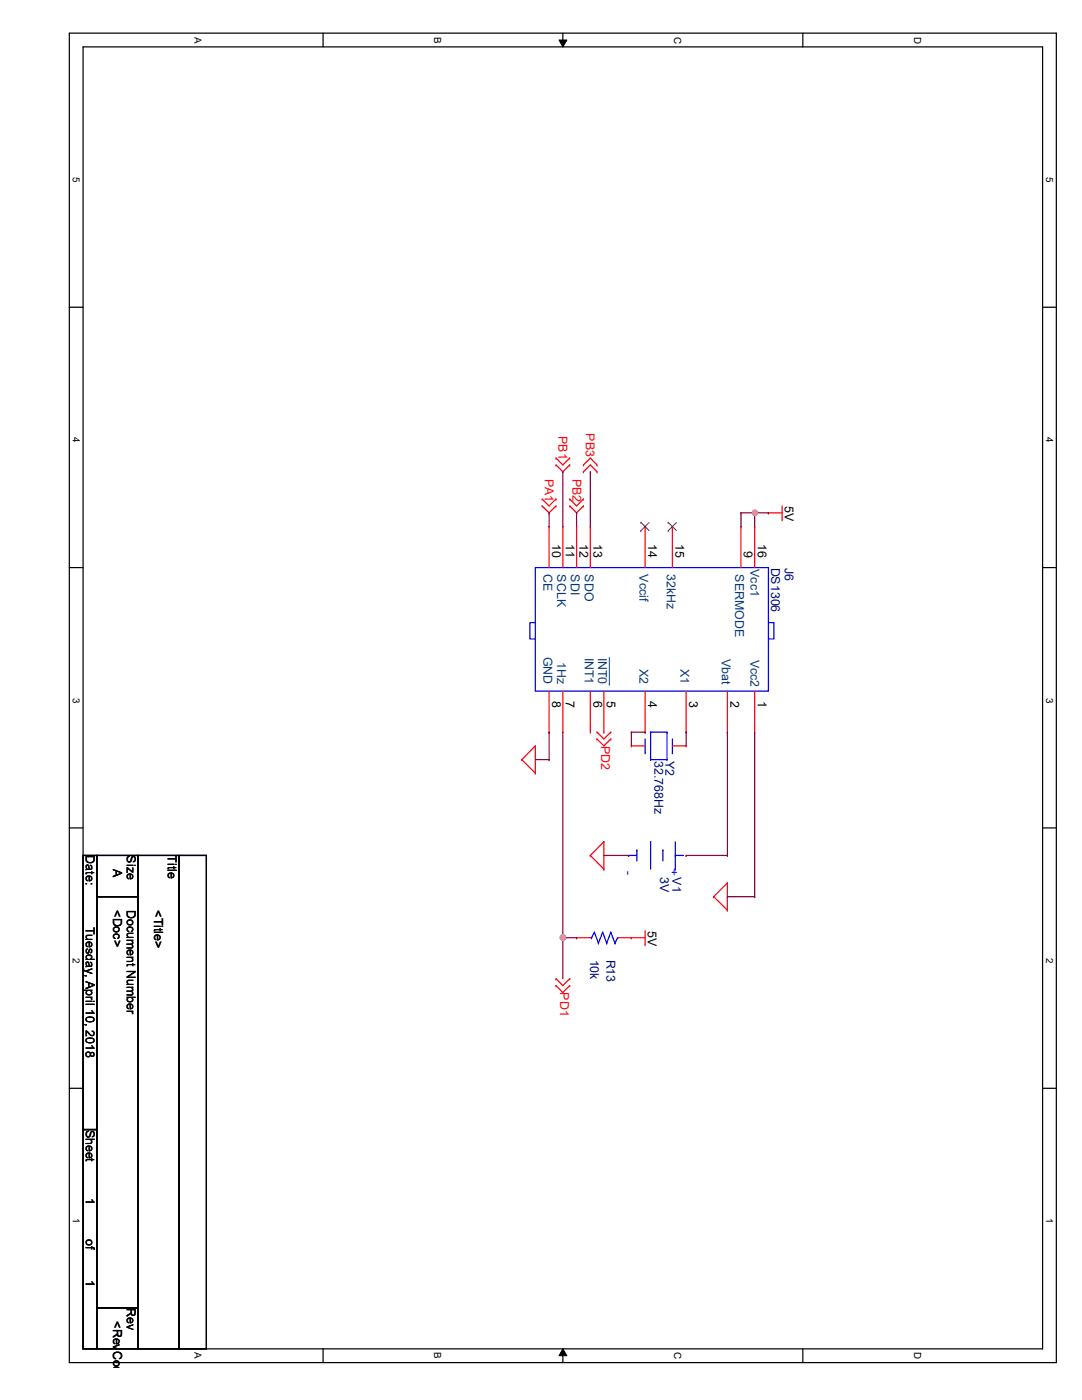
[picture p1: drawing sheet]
<svg xmlns="http://www.w3.org/2000/svg" width="216mm" height="279mm" viewBox="0 0 216 279" stroke-linecap="round" stroke-linejoin="round" font-family="sans-serif">
<path d="M13.8 6.6h197v265.3h-197zM16.6 9.4h191.4v259.8h-191.4z" fill="none" stroke="#000" stroke-width=".24"/>
<g fill="#fff">
<path d="M208.4 35.3h2.1v1.1h-2.1z"/>
<path d="M14.2 35.3h2.1v1.1h-2.1z"/>
</g>
<path d="M13.8 61.3h2.8M208 61.3h2.8" fill="none" stroke="#000" stroke-width=".24"/>
<g fill="#fff">
<path d="M208.4 87.3h2.1v1h-2.1z"/>
<path d="M14.2 87.3h2.1v1h-2.1z"/>
</g>
<path d="M13.8 113.3h2.8M208 113.3h2.8" fill="none" stroke="#000" stroke-width=".24"/>
<g fill="#fff">
<path d="M208.4 139.3h2.1v1h-2.1z"/>
<path d="M14.2 139.3h2.1v1h-2.1z"/>
</g>
<path d="M13.8 165.2h2.8M208 165.2h2.8" fill="none" stroke="#000" stroke-width=".24"/>
<g fill="#fff">
<path d="M208.4 191.2h2.1v1.1h-2.1z"/>
<path d="M14.2 191.2h2.1v1.1h-2.1z"/>
</g>
<path d="M13.8 217.2h2.8M208 217.2h2.8" fill="none" stroke="#000" stroke-width=".24"/>
<g fill="#fff">
<path d="M208.4 243.2h2.1v1h-2.1z"/>
<path d="M14.2 243.2h2.1v1h-2.1z"/>
<path d="M182 7.3h2.1v1.4h-2.1z"/>
<path d="M182 269.9h2.1v1.4h-2.1z"/>
<path d="M134.1 7.3h2.2v1.4h-2.2z"/>
<path d="M134.1 269.9h2.2v1.4h-2.2z"/>
</g>
<path d="M160.2 6.6v2.8M160.2 269.2v2.7" fill="none" stroke="#000" stroke-width=".24"/>
<g fill="#fff">
<path d="M86.2 7.3h2.2v1.3h-2.2z"/>
<path d="M86.2 269.9h2.2v1.2h-2.2z"/>
</g>
<path d="M112.3 6.6v2.8M112.3 269.2v2.7" fill="none" stroke="#000" stroke-width=".24"/>
<path d="M111.5 8h1.6l-.8 1.4zM112.3 269.2l.8 1.4h-1.6z" fill="#000" stroke="#000" stroke-width=".2"/>
<g fill="#fff">
<path d="M38.4 7.3h2.1v1.3h-2.1z"/>
<path d="M38.4 269.9h2.1v1.2h-2.1z"/>
</g>
<path d="M64.5 6.6v2.8M16.6 170.7h2.7v54.7h-2.7zM19.3 170.7h8.2v8.3h-8.2zM19.3 179h8.2v82h-8.2zM27.5 170.7h8.2v98.5h-8.2zM35.7 170.7h5.5v98.5h-5.5zM16.6 225.4h2.7v43.8h-2.7zM19.3 261h8.2v8.2h-8.2zM64.5 269.2v2.7" fill="none" stroke="#000" stroke-width=".24"/>
<g fill="none" stroke="#f00" stroke-width=".24">
<path d="M108.2 99.6h.1M108.2 99.6l1.4 1.4 1.3-1.4M110.9 99.6h.1M110.9 92.8h.1M110.9 91.4h.1M110.9 92.8l1.4 1.4 1.4-1.4M110.9 91.4l1.4 1.4 1.4-1.4M113.7 92.8h.1M113.7 91.4h.1M113.7 99.6h.1M113.7 99.6l1.4 1.4 1.3-1.4M116.4 99.6h.1"/>
<path d="M116.4 92.8h.1M116.4 94.2h.1M116.4 92.8l1.4-1.4 1.3 1.4M116.4 94.2l1.4-1.4 1.3 1.4M119.1 92.8h.1M119.1 94.2h.1M108.2 101h.1M108.2 101l1.4 1.3 1.3-1.3M109.6 105.1h.1M109.6 105.1v8.2M110.9 101h.1M112.3 105.1h.1"/>
<path d="M112.3 105.1v8.2M113.7 101h.1M113.7 101l1.4 1.3 1.3-1.3M115.1 105.1h.1M115.1 105.1v8.2M116.4 101h.1M117.8 105.1h.1M117.8 105.1v8.2M128.7 105.1h.1M128.7 105.1v8.2M134.2 105.1h.1M134.2 105.1v8.2"/>
<path d="M147.8 105.1h.1M147.8 105.1v8.2M150.6 105.1h.1M150.6 105.1v8.2M153.3 102.3h.1M153.3 102.3h2.8M156.1 103.7h.1M156.1 101v2.7M109.6 137.9v8.2M112.3 137.9v8.2M117.8 137.9v8.2M120.5 137.9v8.2"/>
<path d="M128.7 137.9v8.2M136.9 137.9v8.2M145.1 137.9v8.2M150.6 137.9v8.2M104.1 151.6h.1M104.1 151.6l2.7 2.7M106.8 154.3h.1M106.8 148.9h.1M106.8 148.9v5.4M106.8 148.9l-2.7 2.7M109.6 146.1h.1M112.3 146.1h.1"/>
<path d="M117.8 146.1h.1M119.1 147.5h.1M119.1 146.1h.1M119.1 147.5l1.4 1.4 1.4-1.4M119.1 146.1l1.4 1.4 1.4-1.4M120.5 146.1h.1M121.9 147.5h.1M121.9 146.1h.1M126 148.9h.1M126 148.9h2.7M128.7 146.1h.1M134.2 148.9h2.7"/>
<path d="M136.9 146.1h.1M136.9 148.9h.1M145.1 146.1h.1M150.6 146.1h.1M117.8 170.7h.1M117.8 170.7l2.7 2.8M120.5 173.5h.1M120.5 168h.1M120.5 168v5.5M120.5 168l-2.7 2.7M125.4 170.7h.1M136.9 170.7h.1"/>
<path d="M142.4 179h.1M142.4 179l2.7 2.7M145.1 176.2h.1M145.1 176.2v5.5M145.1 176.2l-2.7 2.8M110.9 196.7h.1M110.9 195.3h.1M110.9 196.7l1.4 1.4 1.4-1.4M110.9 195.3l1.4 1.4 1.4-1.4M113.7 196.7h.1M113.7 195.3h.1M115.1 187.1h.1"/>
<path d="M115.1 187.1h2.7M123.2 187.1h5.5M126 187.1h.1M128.7 188.5h.1M128.7 185.8v2.7M145.1 181.7h.1"/>
</g>
<g fill="none" stroke="#00f" stroke-width=".24">
<path d="M106.8 113.3h46.5v24.6h-46.5zM106.8 124.2h-1.1v3.3h1.1M153.3 124.2h1.1v3.3h-1.1M128.7 150.2h.1M128.7 147.5v2.7M129.8 151.6h.1M129.8 146.1h.1M129.8 146.1v5.5M129.8 151.6h3.3M129.8 146.1h3.3M133.1 151.6h.1M133.1 146.1h.1"/>
<path d="M133.1 146.1v5.5M134.2 150.2h.1M134.2 147.5v2.7M125.4 170.7h.1M125.4 170.7h1.7M127.1 169.6h.1M127.1 169.6v2.2M129.8 168h.1M129.8 168v5.5M132.3 169.6h.1M132.3 169.6v2.2M134.7 173.5h.1"/>
<path d="M134.7 170.7h.1M134.7 168v5.5M134.7 170.7h1.7M117.8 187.1h.2M118 187.1h.1M118.6 186.1h.1M118.6 186.1l-.6 1M118.6 186.1l.8 2.1M119.4 188.2h.1M120.3 186.1h.1M120.3 186.1l-.9 2.1M120.3 186.1l.8 2.1"/>
<path d="M121.1 188.2h.1M121.9 186.1h.1M121.9 186.1l-.8 2.1M121.9 186.1l.8 2.1M122.7 188.2h.1M123.2 187.1h.1M123.2 187.1l-.5 1.1"/>
</g>
<path d="M127.9 105.9h.1M127.9 104.2h.1M127.9 104.2l1.6 1.7M129.5 104.3l-1.6 1.6M133.3 105.9h.1M133.3 104.2h.1M133.3 104.2l1.7 1.7M135 104.3l-1.7 1.6" fill="none" stroke="#804000" stroke-width=".2"/>
<path d="M121.6 136.6h.1M121.6 131.2v5.4" fill="none" stroke="#004080" stroke-width=".2"/>
<g fill="none" stroke="#800040" stroke-width=".24">
<path d="M112.3 94.2h.1M112.3 94.2v10.9M117.8 94.2h.1M117.8 94.2v10.9M109.6 102.3h.1M109.6 102.3v2.8M115.1 102.3h.1M115.1 102.3v2.8M147.8 102.3h.1M147.8 102.3h5.5M147.8 102.3v2.8M150.6 102.3h.1"/>
<path d="M150.6 102.3v2.8M153.3 102.3h.1M106.8 151.6h2.8M109.6 151.6h.1M109.6 146.1h.1M109.6 146.1v5.5M112.3 146.1v49.2M126 146.1h.1M126 146.1v2.8M126 146.1h2.7M128.7 146.1h.1M136.9 146.1h.1"/>
<path d="M136.9 146.1v2.8M145.1 146.1h.1M145.1 146.1v24.6M150.6 146.1v32.9M120.5 170.7h4.9M125.4 170.7h.1M136.9 170.7h8.2M145.1 170.7h.1M145.1 179h.1M145.1 179h5.5M150.6 179h.1M112.3 187.1h.1"/>
<path d="M112.3 187.1h2.8M115.1 187.1h.1"/>
</g>
<g fill="#f0f" stroke="#f0f" stroke-width=".24">
<circle cx="150.6" cy="102.3" r=".52"/>
<circle cx="112.3" cy="187.1" r=".54"/>
</g>
<g font-size="2.5" fill="#f00">
<text x="111.5" y="87.1" transform="rotate(90 111.5 87.1)">PB1</text>
<text x="116.9" y="86.5" transform="rotate(90 116.9 86.5)">PB3</text>
<text x="108.7" y="95.5" transform="rotate(90 108.7 95.5)">PA1</text>
<text x="114.2" y="95.5" transform="rotate(90 114.2 95.5)">PB2</text>
<text x="119.9" y="148.9" transform="rotate(90 119.9 148.9)">PD2</text>
<text x="111.7" y="198.1" transform="rotate(90 111.7 198.1)">PD1</text>
</g>
<g font-size="2.5">
<text x="156.6" y="101" transform="rotate(90 156.6 101)">5V</text>
<text x="110.2" y="108.6" transform="rotate(90 110.2 108.6)">10</text>
<text x="112.9" y="108.6" transform="rotate(90 112.9 108.6)">11</text>
<text x="115.7" y="108.6" transform="rotate(90 115.7 108.6)">12</text>
<text x="118.4" y="108.6" transform="rotate(90 118.4 108.6)">13</text>
<text x="129.3" y="108.6" transform="rotate(90 129.3 108.6)">14</text>
<text x="134.8" y="108.6" transform="rotate(90 134.8 108.6)">15</text>
<text x="148.5" y="110" transform="rotate(90 148.5 110)">9</text>
<text x="151.2" y="108.6" transform="rotate(90 151.2 108.6)">16</text>
<text x="110.2" y="139.8" transform="rotate(90 110.2 139.8)">8</text>
<text x="112.9" y="139.8" transform="rotate(90 112.9 139.8)">7</text>
<text x="118.4" y="139.8" transform="rotate(90 118.4 139.8)">6</text>
<text x="121.1" y="139.8" transform="rotate(90 121.1 139.8)">5</text>
<text x="129.3" y="139.8" transform="rotate(90 129.3 139.8)">4</text>
<text x="137.5" y="139.8" transform="rotate(90 137.5 139.8)">3</text>
<text x="145.8" y="139.8" transform="rotate(90 145.8 139.8)">2</text>
<text x="151.2" y="139.8" transform="rotate(90 151.2 139.8)">1</text>
<text x="17.1" y="170.7" transform="rotate(90 17.1 170.7)">Date:</text>
<text x="22.5" y="173.5" transform="rotate(90 22.5 173.5)">A</text>
<text x="25.3" y="170.7" transform="rotate(90 25.3 170.7)">Size</text>
<text x="33.5" y="170.7" transform="rotate(90 33.5 170.7)">Title</text>
<text x="17.1" y="185" transform="rotate(90 17.1 185)">Tuesday, April 10, 2018</text>
<text x="22.5" y="181.7" transform="rotate(90 22.5 181.7)">&lt;Doc&gt;</text>
<text x="25.3" y="181.7" transform="rotate(90 25.3 181.7)">Document Number</text>
<text x="30.8" y="181.7" transform="rotate(90 30.8 181.7)">&lt;Title&gt;</text>
<text x="129.3" y="185.8" transform="rotate(90 129.3 185.8)">5V</text>
<text x="17.1" y="225.4" transform="rotate(90 17.1 225.4)">Sheet</text>
<text x="17.1" y="239.1" transform="rotate(90 17.1 239.1)">1</text>
<text x="17.1" y="247.3" transform="rotate(90 17.1 247.3)">of</text>
<text x="17.1" y="255.5" transform="rotate(90 17.1 255.5)">1</text>
<text x="22.5" y="263.7" transform="rotate(90 22.5 263.7)">&lt;RevCode&gt;</text>
<text x="25.3" y="261" transform="rotate(90 25.3 261)">Rev</text>
</g>
<g font-size="2.5" fill="#004080">
<text x="149.7" y="113.6" transform="rotate(90 149.7 113.6)">Vcc1</text>
<text x="108.4" y="114.6" transform="rotate(90 108.4 114.6)">CE</text>
<text x="111.2" y="114.6" transform="rotate(90 111.2 114.6)">SCLK</text>
<text x="113.9" y="114.6" transform="rotate(90 113.9 114.6)">SDI</text>
<text x="116.7" y="114.6" transform="rotate(90 116.7 114.6)">SDO</text>
<text x="127.6" y="114.6" transform="rotate(90 127.6 114.6)">Vccif</text>
<text x="133" y="114.6" transform="rotate(90 133 114.6)">32kHz</text>
<text x="146.7" y="114.6" transform="rotate(90 146.7 114.6)">SERMODE</text>
<text x="108.4" y="131.1" transform="rotate(90 108.4 131.1)">GND</text>
<text x="116.7" y="131.2" transform="rotate(90 116.7 131.2)">INT1</text>
<text x="119.4" y="131.2" transform="rotate(90 119.4 131.2)">INT0</text>
<text x="144" y="131.5" transform="rotate(90 144 131.5)">Vbat</text>
<text x="149.7" y="131.6" transform="rotate(90 149.7 131.6)">Vcc2</text>
<text x="111.2" y="132.2" transform="rotate(90 111.2 132.2)">1Hz</text>
<text x="127.6" y="133.6" transform="rotate(90 127.6 133.6)">X2</text>
<text x="135.8" y="133.6" transform="rotate(90 135.8 133.6)">X1</text>
</g>
<g font-size="2.5" fill="#000080">
<text x="153.9" y="113.3" transform="rotate(90 153.9 113.3)">DS1306</text>
<text x="156.6" y="113.3" transform="rotate(90 156.6 113.3)">J6</text>
<text x="130.6" y="151.8" transform="rotate(90 130.6 151.8)">32.768Hz</text>
<text x="132.8" y="151.8" transform="rotate(90 132.8 151.8)">Y2</text>
<text x="131.7" y="175.1" transform="rotate(90 131.7 175.1)">3V</text>
<text x="134.2" y="175.1" transform="rotate(90 134.2 175.1)">V1</text>
<text x="117.8" y="191.5" transform="rotate(90 117.8 191.5)">10k</text>
<text x="121" y="191.5" transform="rotate(90 121 191.5)">R13</text>
</g>
<g font-size="2.2" fill="#00f">
<text x="125.8" y="174.6" transform="rotate(-90 125.8 174.6)">-</text>
<text x="135.3" y="174.8" transform="rotate(-90 135.3 174.8)">+</text>
</g>
<g font-size="2">
<text x="38.8" y="7.3" transform="rotate(90 38.8 7.3)">A</text>
<text x="86.6" y="7.3" transform="rotate(90 86.6 7.3)">B</text>
<text x="134.5" y="7.3" transform="rotate(90 134.5 7.3)">C</text>
<text x="182.4" y="7.3" transform="rotate(90 182.4 7.3)">D</text>
<text x="14.6" y="35.3" transform="rotate(90 14.6 35.3)">5</text>
<text x="208.8" y="35.3" transform="rotate(90 208.8 35.3)">5</text>
<text x="14.6" y="87.3" transform="rotate(90 14.6 87.3)">4</text>
<text x="208.8" y="87.3" transform="rotate(90 208.8 87.3)">4</text>
<text x="14.6" y="139.3" transform="rotate(90 14.6 139.3)">3</text>
<text x="208.8" y="139.3" transform="rotate(90 208.8 139.3)">3</text>
<text x="14.6" y="191.2" transform="rotate(90 14.6 191.2)">2</text>
<text x="208.8" y="191.2" transform="rotate(90 208.8 191.2)">2</text>
<text x="14.6" y="243.2" transform="rotate(90 14.6 243.2)">1</text>
<text x="208.8" y="243.2" transform="rotate(90 208.8 243.2)">1</text>
<text x="38.8" y="269.9" transform="rotate(90 38.8 269.9)">A</text>
<text x="86.6" y="269.9" transform="rotate(90 86.6 269.9)">B</text>
<text x="134.5" y="269.9" transform="rotate(90 134.5 269.9)">C</text>
<text x="182.4" y="269.9" transform="rotate(90 182.4 269.9)">D</text>
</g>
</svg>
